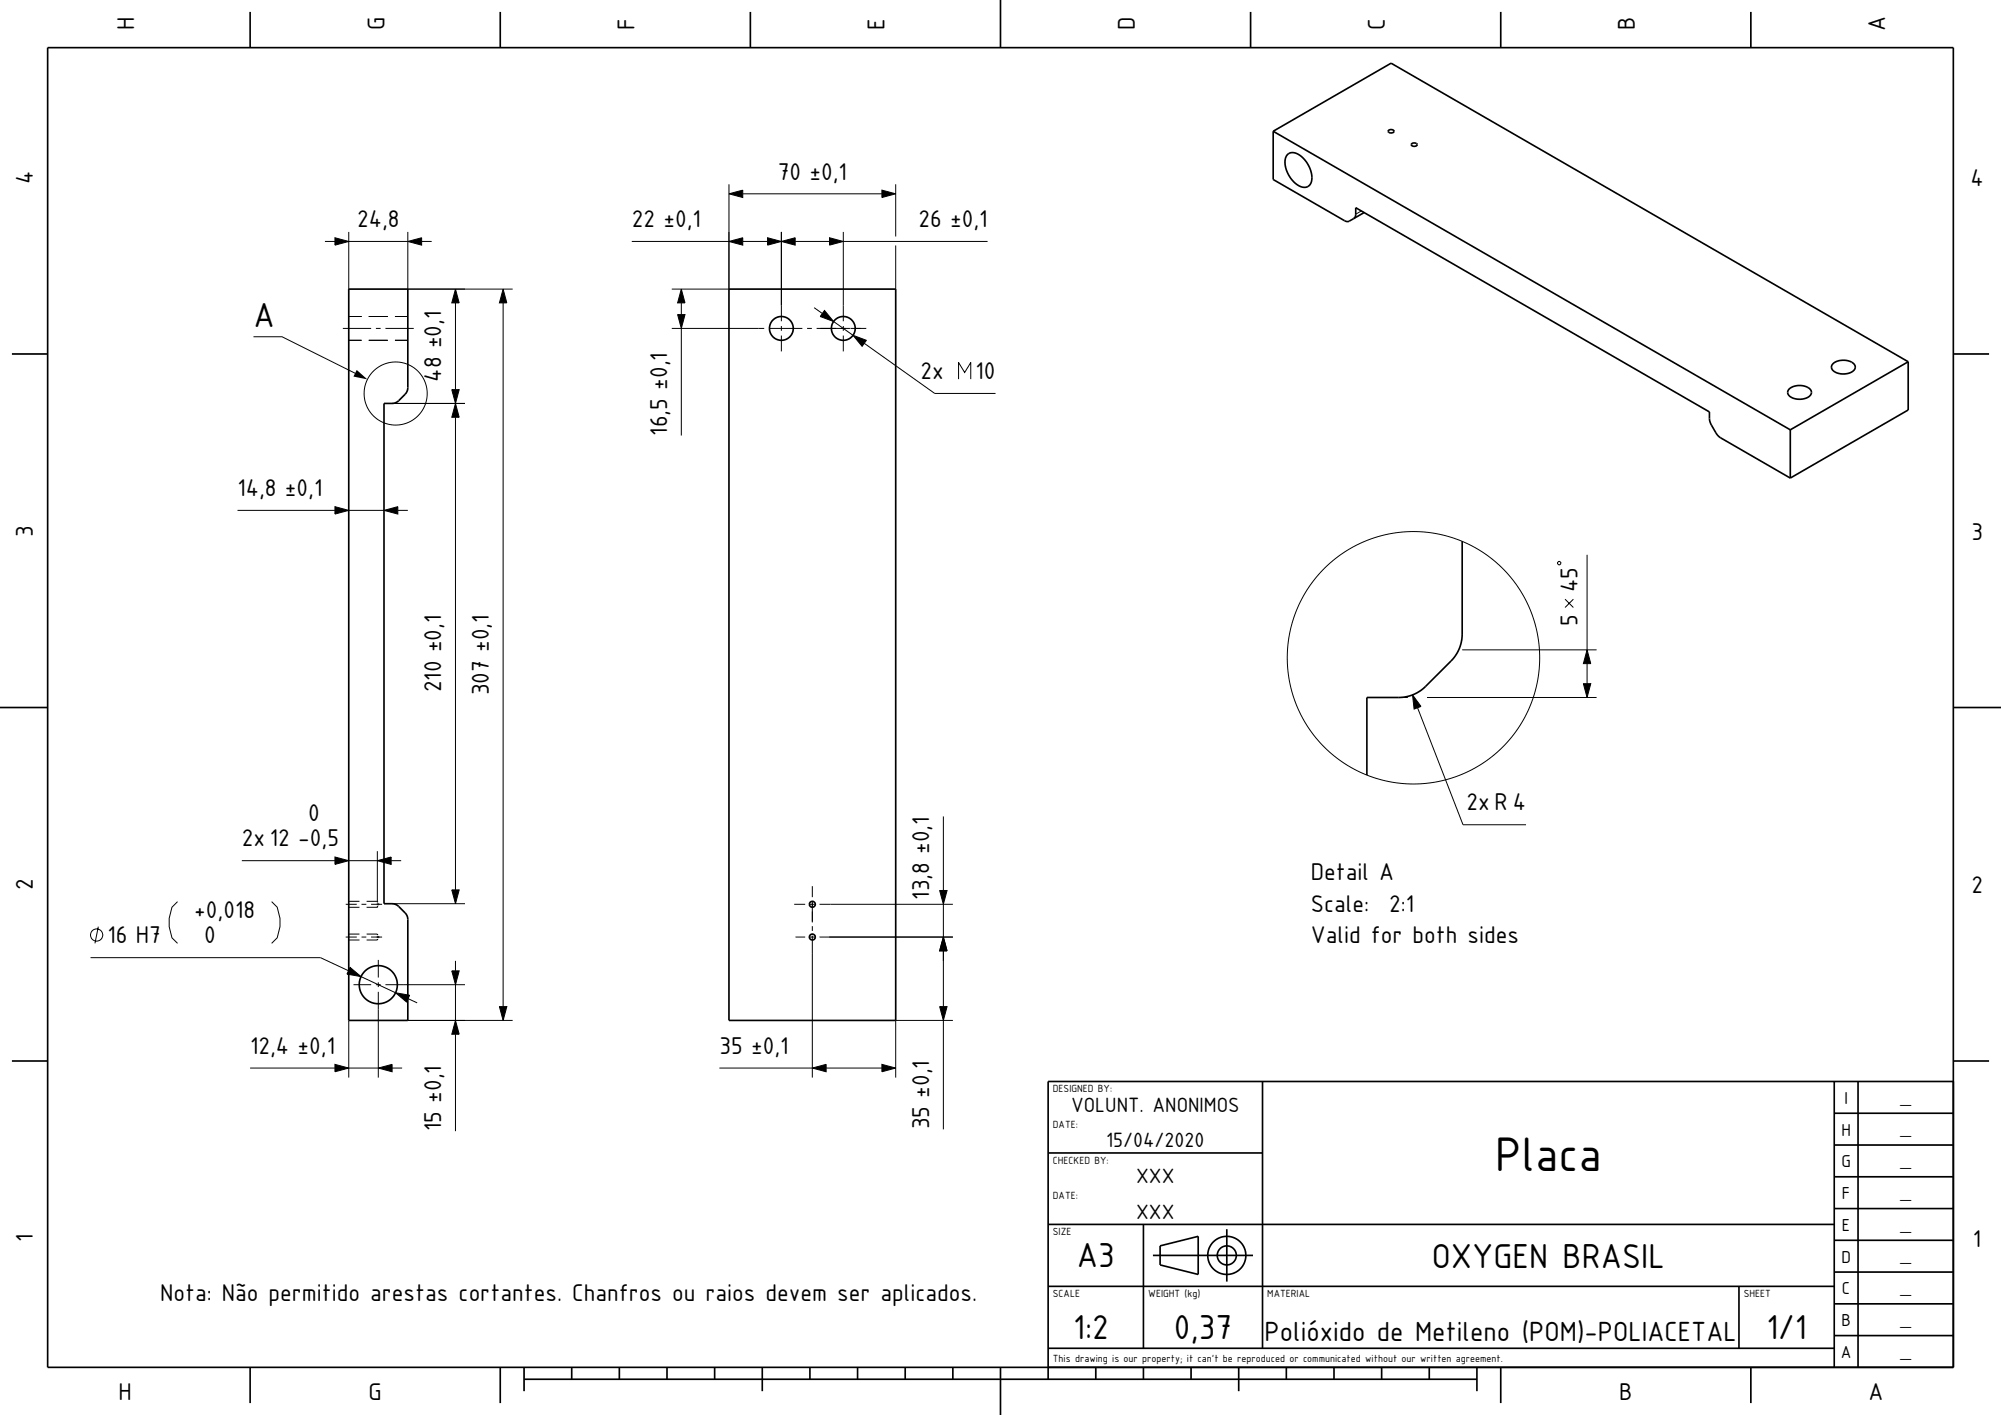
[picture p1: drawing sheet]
<svg xmlns="http://www.w3.org/2000/svg" width="420mm" height="297mm" viewBox="0 0 420 297" stroke-linecap="round" stroke-linejoin="round" font-family="sans-serif">
<g fill="none" stroke="#000" stroke-width=".21">
<path d="M153 38.7v22h-12M185.1 39.9l2.9 .8-2.9 .8zM188 38.7v10.9M68.2 50.7h2.1M70.3 49.9l2.9 .8-2.9 .8zM73.2 48.7v12M73.2 50.7h12.4M85.6 50.7l2.9-.8v1.6zM85.6 48.7v12h22M88.5 50.7h2.1M132.6 50.7h20.4M153 50.7l2.9-.8v1.6z"/>
<path d="M153 40.7l2.9-.8v1.6zM155.9 50.7h5.2M155.9 40.7h29.2M161.1 49.9l2.9 .8-2.9 .8zM164 50.7l2.9-.8v1.6zM164 48.7v18.7M166.9 50.7h7.2M174.1 49.9l2.9 .8-2.9 .8zM177 48.7v18.7M177 50.7h30.3M188 51.5v9.2M285.7 44.3l-1.1 .7"/>
<path d="M53.2 70.7h6l15.3 7.6M72 68.9h5.9M73.2 71.4h2.7M73.2 66.4h2.7M77.4 71.4h4M77.4 66.4h4M78.9 68.9h1M80.9 68.9h5.9M82.9 71.4h2.7M82.9 66.4h2.7M95.6 60.7l.8 2.9h-1.6zM95.6 63.6v18.2"/>
<path d="M105.6 60.7l.8 2.9h-1.6zM105.6 63.6v147.7M141 68.9h19.4M142.2 66h1.6l-.8 2.9zM143 60.7l.8 2.9h-1.6zM143 63.6v2.4M143 68.9v22.5M161.4 68.9h7M164 68.4v1M164 70.4v3.4M169.4 68.9h1M170.9 64.6l1.7 1.2"/>
<path d="M171.4 68.9h7M173.1 65.2l1.9 2.3-2.8-1.1zM175 67.5l4 2.9M177 68.4v1M177 70.4v3.4M178.5 68.9h3.3M179 70.4l2.9 1-.9 1.3zM179.4 68.9h1.2M181.4 72.1l14.8 10.5h12.8M201.2 79.6v-3.5l1.3 2.1 1.3-2.1v3.5M82.3 84.7h15.3M94.8 81.8h1.6l-.8 2.9z"/>
<path d="M95.6 84.7l.8 2.9h-1.6zM95.6 87.6v99.2M49.8 107.1h20.5M70.3 106.3l2.9 .8-2.9 .8zM73.2 107.1h7.4M80.6 107.1l2.9-.8v1.6zM83.5 107.1h2.1M327.2 117.8h.2l.2 .3-.2 .4-.5-.2zM333.1 116.4v20M306.9 136.4h28.2M328.5 125.8l1.7 1.7M330.2 125.8l-1.7 1.7"/>
<path d="M333.1 136.4l.8 2.9h-1.6zM333.1 139.3v4.2M293.6 146.4h1.9M296.5 145.9l1.8 2.4-1.5 .5zM297.5 148.6l9.6 24.5h13.2M299.5 146.4h35.6M332.3 143.5h1.6l-.8 2.9zM70.3 179.9l2.9 .8-2.9 .7zM79.2 178.7v10.7M198 171.4v15.5M20.6 194.5l-.7 3.5M37.3 189.3l-1.2 1.1-.6 2.4v1.7l.6 2.3 1.2 1.2"/>
<path d="M50.8 180.7h19.5M57 189.3l1.2 1.1 .6 2.4v1.7l-.6 2.3-1.2 1.2M72.6 196.7h2.3M72.6 189.8h2.3M73.2 196.1h2.3M73.2 197.3h2.3M73.2 190.4h2.3M73.2 189.2h2.3M73.2 180.7h6M75.9 196.7h1M75.9 189.8h1M77 189.2h2.2l.1 .2"/>
<path d="M77 196.1h2.2M77 197.3h2.2M77 190.4h2.2M77.9 196.7h2.3M77.9 189.8h2.3M79.2 180.7l2.9-.8v1.5zM79.2 189.6v.4M79.2 190.2v.2M79.2 196.1v.2M79.2 196.5v.4M79.2 197.1v.2M79.2 196.1l.1 .2"/>
<path d="M79.3 197.1l-.1 .2M79.3 190.2l-.1 .2M79.4 189.6l.2 .2-.2 .2M79.4 196.5l.2 .2-.2 .2M82.1 180.7h2.1M82.3 189.7h15.3M94.8 186.8h1.6l-.8 2.9zM166.7 189.8h2.3M167 196.7h2M170 196.7h1M170 189.8h1M170.5 186v2.3"/>
<path d="M170.5 189.3v4.3M170.5 194.4v1M170.5 196.4v29.8M172 196.7h28M172 189.8h28M197.2 186.9h1.6l-.8 2.9zM198 196.7l.8 2.9h-1.6zM198 189.8v6.9M198 199.6v11.7M19 201h48.3l5.9 2.8M73.2 214.2v12M73.5 203.1l2.3 1.9-3-.5z"/>
<path d="M74.2 206.7h3.7M75.8 205l7.2 3.4M78.9 206.7h1M79.4 201.5v3.7M79.4 206.2v1M79.4 208.2v18M80.9 206.7h16.7M83 208.4l3 .5-.7 1.4zM85.6 214.2h22M85.7 209.6l1.9 .9M94.8 203.8h1.6l-.8 2.9zM95.6 214.2l.8 2.9h-1.6z"/>
<path d="M95.6 201.7v2.1M95.6 206.7v7.5M95.6 217.1v20.3M104.8 211.3h1.6l-.8 2.9zM197.2 211.3h1.6l-.8 2.9zM198 214.2v22.8M200 214.2h-12v12M52.5 224.2h17.8M70.3 223.4l2.9 .8-2.9 .8zM73.2 224.2h6.2M79.4 224.2l2.9-.8v1.6zM82.3 224.2h2.1"/>
<path d="M151 224.2h19.5M170.5 224.2l2.9-.8v1.6zM173.4 224.2h11.7M185.1 223.4l2.9 .8-2.9 .8z"/>
<circle cx="83" cy="82.6" r="6.6"/>
<circle cx="296.7" cy="138.1" r="26.5"/>
<circle cx="20.3" cy="196.3" r="1.28"/>
</g>
<g fill="none" stroke="#000" stroke-width=".35">
<path d="M10 10h400v277h-400zM52.5 2.5v7.5M105 2.5v7.5M157.5 2.5v7.5M210 0v10M262.5 2.5v7.5M315 2.5v7.5M367.5 2.5v7.5M267.2 27.6v10.1l15.2 8.7 .6 .1 1.1-.6M267.2 27.6l108.6 62.6M267.2 27.6l24.8-14.3 108.5 62.6M270.3 32.4a2.35 2.35 0 0 1 3.1 .7 5.2 5.2 0 0 1 1.7 5.5 1.82 1.82 0 0 1-2.9 .1 5.6 5.6 0 0 1-2.3-5.8z"/>
<path d="M291.4 27.4a.64 .64 0 0 1 .7-.2 .64 .64 0 0 1 .5 .5 .64 .64 0 0 1-.7 .2 .64 .64 0 0 1-.5-.5zM296.3 30.2a.65 .65 0 0 1 .6-.2 .65 .65 0 0 1 .5 .5 .64 .64 0 0 1-.6 .2 .64 .64 0 0 1-.5-.5zM284.1 45.9l.4-.7 .1-1.6 74.2 42.9v1.5l.2 .7 1.3 2.4 .6 .7 14.9 8.5M286.3 44.6l-2.2 1.3M2.5 74.3h7.5M73.2 60.7h12.4v21l-.4 .9-2 1.8-.7 .3h-1.9v105h2l.7 .3 1.8 1.6 .4 .9 .1 21.7h-12.4zM153 60.7h35v153.5h-35zM384.8 76.3a3.4 3.4 0 0 1 4.5 .3 1.26 1.26 0 0 1-1.1 1.7 3.2 3.2 0 0 1-3.7-1 .97 .97 0 0 1 .3-1zM400.5 75.9l-24.7 14.3M400.5 75.9v10.2l-24.7 14.2M410 74.3h7.5M375.6 81.6a3.4 3.4 0 0 1 4.5 .3 1.27 1.27 0 0 1-1.1 1.7 3.2 3.2 0 0 1-3.7-1 .97 .97 0 0 1 .3-1z"/>
<path d="M375.8 90.2v10.1M306.9 113.6v19.5a8 8 0 0 1-2.3 5.6l-5.4 5.4a8 8 0 0 1-5.6 2.3h-6.7v16.3M0 148.5h10M410 148.5h10M2.5 222.7h7.5M265 227v56M385 233.7h25M385 227v60M390 227v60M410 222.7h7.5M410 227h-190v62.5M220 257h165"/>
<path d="M220 242h45M240 257v26M257.5 258v11M385 253.7h25M385 247h25M385 240.3h25M220 270h165M242 263.5h21M243.5 261.5l8-2v8l-8-2zM365 270v13M385 273.7h25M385 267h25"/>
<path d="M385 260.3h25M52.5 287v7.5M105 287v7.5M110 289.5h200M110 287v5M120 287v2.5M130 287v2.5M140 287v2.5M150 287v2.5M160 287v5M170 287v2.5M180 287v2.5"/>
<path d="M190 287v2.5M200 287v2.5M210 287v10M220 283h165M230 287v2.5M240 287v2.5M250 287v2.5M260 287v5M270 287v2.5M280 287v2.5M290 287v2.5M300 287v2.5"/>
<path d="M310 287v5M315 287v7.5M367.5 287v7.5M385 280.3h25"/>
<circle cx="164" cy="68.9" r="2.5"/>
<circle cx="177" cy="68.9" r="2.5"/>
<circle cx="170.5" cy="189.8" r=".62"/>
<circle cx="170.5" cy="196.7" r=".63"/>
<circle cx="79.4" cy="206.7" r="4"/>
<circle cx="257.5" cy="263.5" r="2"/>
<circle cx="257.5" cy="263.5" r="4"/>
</g>
<g fill="#000">
<path d="M153 40.7l2.9-.8v1.6z" fill-rule="evenodd"/>
<path d="M70.3 49.9l2.9 .8-2.9 .8z" fill-rule="evenodd"/>
<path d="M85.6 50.7l2.9-.8v1.6z" fill-rule="evenodd"/>
<path d="M153 50.7l2.9-.8v1.6z" fill-rule="evenodd"/>
<path d="M161.1 49.9l2.9 .8-2.9 .8z" fill-rule="evenodd"/>
<path d="M164 50.7l2.9-.8v1.6z" fill-rule="evenodd"/>
<path d="M174.1 49.9l2.9 .8-2.9 .8z" fill-rule="evenodd"/>
<path d="M185.1 39.9l2.9 .8-2.9 .8z" fill-rule="evenodd"/>
<path d="M74.9 77.6l2.2 2-2.9-.6z" fill-rule="evenodd"/>
<path d="M95.6 60.7l.8 2.9h-1.6z" fill-rule="evenodd"/>
<path d="M105.6 60.7l.8 2.9h-1.6z" fill-rule="evenodd"/>
<path d="M142.2 66h1.6l-.8 2.9z" fill-rule="evenodd"/>
<path d="M143 60.7l.8 2.9h-1.6z" fill-rule="evenodd"/>
<path d="M173.1 65.2l1.9 2.3-2.8-1.1z" fill-rule="evenodd"/>
<path d="M179 70.4l2.9 1-.9 1.3z" fill-rule="evenodd"/>
<path d="M94.8 81.8h1.6l-.8 2.9z" fill-rule="evenodd"/>
<path d="M95.6 84.7l.8 2.9h-1.6z" fill-rule="evenodd"/>
<path d="M70.3 106.3l2.9 .8-2.9 .8z" fill-rule="evenodd"/>
<path d="M80.6 107.1l2.9-.8v1.6z" fill-rule="evenodd"/>
<path d="M333.1 136.4l.8 2.9h-1.6z" fill-rule="evenodd"/>
<path d="M296.5 145.9l1.8 2.4-1.5 .5z" fill-rule="evenodd"/>
<path d="M332.3 143.5h1.6l-.8 2.9z" fill-rule="evenodd"/>
<path d="M79.2 180.7l2.9-.8v1.5z" fill-rule="evenodd"/>
<path d="M70.3 179.9l2.9 .8-2.9 .7z" fill-rule="evenodd"/>
<path d="M94.8 186.8h1.6l-.8 2.9z" fill-rule="evenodd"/>
<path d="M197.2 186.9h1.6l-.8 2.9z" fill-rule="evenodd"/>
<path d="M198 196.7l.8 2.9h-1.6z" fill-rule="evenodd"/>
<path d="M198 196.7l.8 2.9h-1.6z" fill-rule="evenodd"/>
<path d="M73.5 203.1l2.3 1.9-3-.5z" fill-rule="evenodd"/>
<path d="M83 208.4l3 .5-.7 1.4z" fill-rule="evenodd"/>
<path d="M94.8 203.8h1.6l-.8 2.9z" fill-rule="evenodd"/>
<path d="M95.6 214.2l.8 2.9h-1.6z" fill-rule="evenodd"/>
<path d="M104.8 211.3h1.6l-.8 2.9z" fill-rule="evenodd"/>
<path d="M197.2 211.3h1.6l-.8 2.9z" fill-rule="evenodd"/>
<path d="M70.3 223.4l2.9 .8-2.9 .8z" fill-rule="evenodd"/>
<path d="M79.4 224.2l2.9-.8v1.6z" fill-rule="evenodd"/>
<path d="M170.5 224.2l2.9-.8v1.6z" fill-rule="evenodd"/>
<path d="M185.1 223.4l2.9 .8-2.9 .8z" fill-rule="evenodd"/>
</g>
<text font-size="9.8" x="313.8" y="245.8">Placa</text>
<g font-size="7">
<text x="53.2" y="68.7">A</text>
<text x="226" y="266">A3</text>
<text x="300.5" y="266.2">OXYGEN BRASIL</text>
<text x="225.3" y="281">1:2</text>
<text x="246.4" y="281">0,37</text>
<text x="370.8" y="281">1/1</text>
</g>
<text font-size="5.6" x="265.4" y="281.4">Polióxido de Metileno (POM)-POLIACETAL</text>
<g font-size="4.9">
<text x="28.2" y="6.4" transform="rotate(-90 28.2 6.4)">H</text>
<text x="80.7" y="6.4" transform="rotate(-90 80.7 6.4)">G</text>
<text x="133.2" y="6.2" transform="rotate(-90 133.2 6.2)">F</text>
<text x="185.7" y="6.2" transform="rotate(-90 185.7 6.2)">E</text>
<text x="238.2" y="6.4" transform="rotate(-90 238.2 6.4)">D</text>
<text x="290.7" y="6.2" transform="rotate(-90 290.7 6.2)">C</text>
<text x="343.2" y="6.4" transform="rotate(-90 343.2 6.4)">B</text>
<text x="395.7" y="6.6" transform="rotate(-90 395.7 6.6)">A</text>
<text x="6.9" y="38.6" transform="rotate(-90 6.9 38.6)">4</text>
<text x="163.3" y="37.7">70 ±0,1</text>
<text x="413.6" y="39.1">4</text>
<text x="74.9" y="47.7">24,8</text>
<text x="132.6" y="47.7">22 ±0,1</text>
<text x="192.8" y="47.7">26 ±0,1</text>
<text x="92.6" y="80.1" transform="rotate(-90 92.6 80.1)">48 ±0,1</text>
<text x="193.2" y="79.6">2x</text>
<text x="204.8" y="79.6">10</text>
<text x="140" y="91.4" transform="rotate(-90 140 91.4)">16,5 ±0,1</text>
<text x="49.8" y="104.1">14,8 ±0,1</text>
<text x="6.9" y="112.6" transform="rotate(-90 6.9 112.6)">3</text>
<text x="413.8" y="113.3">3</text>
<text x="331.1" y="124.3" transform="rotate(-90 331.1 124.3)">45</text>
<text x="331.1" y="131.5" transform="rotate(-90 331.1 131.5)">5</text>
<text x="92.6" y="145.3" transform="rotate(-90 92.6 145.3)">210 ±0,1</text>
<text x="102.6" y="145.9" transform="rotate(-90 102.6 145.9)">307 ±0,1</text>
<text x="64.7" y="172.4">0</text>
<text x="307.8" y="170.1">2x R 4</text>
<text x="50.8" y="177.7">2x 12 -0,5</text>
<text x="275.2" y="184.7">Detail A</text>
<text x="6.9" y="186.8" transform="rotate(-90 6.9 186.8)">2</text>
<text x="195" y="188.8" transform="rotate(-90 195 188.8)">13,8 ±0,1</text>
<text x="275.2" y="191.3">Scale:</text>
<text x="291.6" y="191.3">2:1</text>
<text x="413.8" y="187.5">2</text>
<text x="40.8" y="192.8">+0,018</text>
<text x="275.2" y="198">Valid for both sides</text>
<text x="22.6" y="198">16 H7</text>
<text x="42.9" y="198">0</text>
<text x="52.5" y="221.2">12,4 ±0,1</text>
<text x="151" y="221.2">35 ±0,1</text>
<text x="92.6" y="237.4" transform="rotate(-90 92.6 237.4)">15 ±0,1</text>
<text x="195" y="237" transform="rotate(-90 195 237)">35 ±0,1</text>
<text x="6.9" y="260.7" transform="rotate(-90 6.9 260.7)">1</text>
<text x="414.1" y="261.7">1</text>
<text x="33.6" y="273">Nota: Não permitido arestas cortantes. Chanfros ou raios devem ser aplicados.</text>
<text x="24.8" y="293.9">H</text>
<text x="77.4" y="293.9">G</text>
<text x="339.8" y="293.9">B</text>
<text x="392.2" y="293.9">A</text>
</g>
<g font-size="4.2">
<text x="224.8" y="233.3">VOLUNT. ANONIMOS</text>
<text x="232.2" y="240.8">15/04/2020</text>
<text x="238.5" y="248.3">XXX</text>
<text x="238.5" y="255.8">XXX</text>
</g>
<g font-size="3.5">
<text x="387.1" y="231.7">I</text>
<text x="386.5" y="238.4">H</text>
<text x="386.5" y="245">G</text>
<text x="386.6" y="251.7">F</text>
<text x="386.6" y="258.4">E</text>
<text x="386.5" y="265">D</text>
<text x="386.6" y="271.7">C</text>
<text x="386.5" y="278.4">B</text>
<text x="386.4" y="285">A</text>
</g>
<g font-size="2.8">
<text x="399.1" y="231.4">_</text>
<text x="399.1" y="238.1">_</text>
<text x="399.1" y="244.8">_</text>
<text x="399.1" y="251.4">_</text>
<text x="399.1" y="258.1">_</text>
<text x="399.1" y="264.8">_</text>
<text x="399.1" y="271.4">_</text>
<text x="399.1" y="278.1">_</text>
<text x="399.1" y="284.8">_</text>
</g>
<g font-size="2.1">
<text x="221" y="229.2">DESIGNED BY:</text>
<text x="221" y="236.7">DATE:</text>
<text x="221" y="244.2">CHECKED BY:</text>
<text x="221" y="251.7">DATE:</text>
<text x="221" y="259.2">SIZE</text>
<text x="221" y="272.2">SCALE</text>
<text x="241" y="272.2">WEIGHT (kg)</text>
<text x="266" y="272.2">MATERIAL</text>
<text x="366" y="272.2">SHEET</text>
<text x="221" y="285.8">This drawing is our property; it can't be reproduced or communicated without our written agreement.</text>
</g>
</svg>
